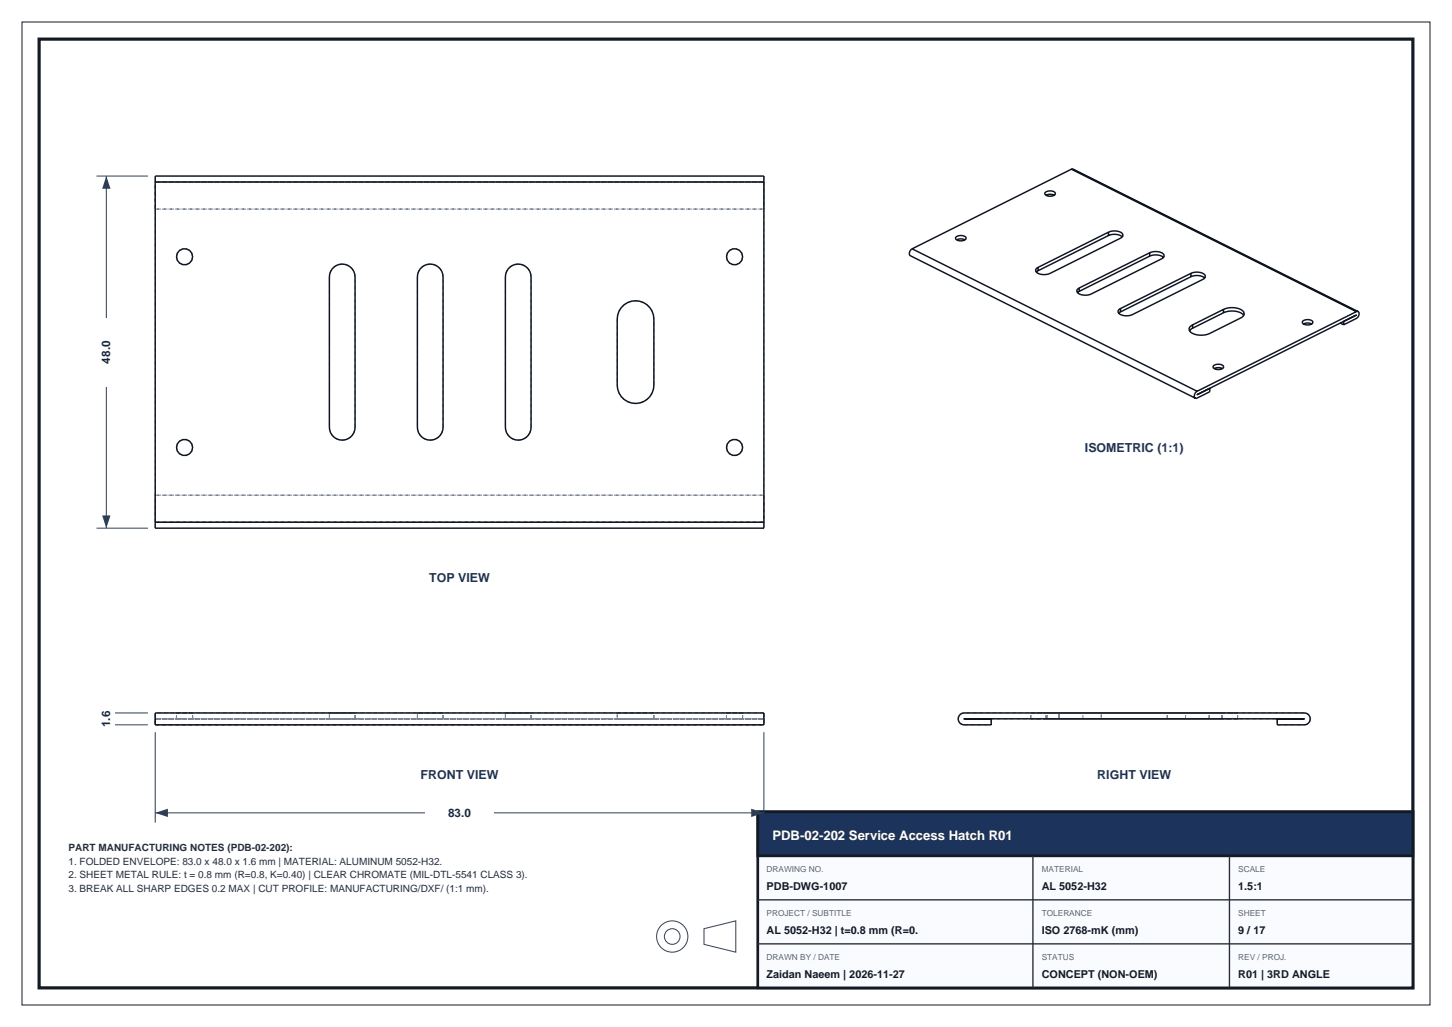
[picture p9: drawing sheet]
<svg xmlns="http://www.w3.org/2000/svg" width="297mm" height="210mm" viewBox="0 0 297 210" stroke-linecap="round" stroke-linejoin="round" font-family="sans-serif">
<path d="M8 8h281v194h-281z" fill="none" stroke="#141a24" stroke-width=".65" stroke-linecap="butt"/>
<path d="M4.5 4.5h288v201h-288z" fill="none" stroke="#141a24" stroke-width=".2"/>
<path d="M155 166h134v36h-134z" fill-rule="evenodd" fill="#fafbfe" stroke="#141a24" stroke-width=".55"/>
<path d="M155 166h134v9h-134z" fill-rule="evenodd" fill="#1c335c" stroke="#141a24" stroke-width=".55"/>
<path d="M211.3 175v27M251.5 175v27M155 193h134M155 184h134" fill="none" stroke="#262e38" stroke-width=".28"/>
<g fill="none" stroke="#404d5c" stroke-width=".22">
<path d="M144 189.9l6.5-1.6v6.4l-6.5-1.6z"/>
<circle cx="137.5" cy="191.5" r="3.2"/>
<circle cx="137.5" cy="191.5" r="1.6"/>
</g>
<g fill="none" stroke="#7a8594" stroke-width=".2" stroke-dasharray=".8 .6" stroke-linecap="butt">
<path d="M31.7 37.2v-1.2M31.7 37.2h124.6M156.3 36v1.2M156.3 37.2v5.5M156.3 37.2v69.6M156.3 37.2h-124.6M31.7 42.7v-5.5M31.7 42.7h124.6M36.1 52.5a1.65 1.65 0 0 0 2.3 1.5 1.65 1.65 0 0 0 .6-2.6 1.65 1.65 0 0 0-2.7 .4l-.2 .7M67.4 56.6v30.8M72.6 56.6a2.62 2.62 0 0 0-2.6-2.6 2.62 2.62 0 0 0-2.6 2.6M85.4 56.6v30.8"/>
<path d="M90.6 56.6a2.63 2.63 0 0 0-2.6-2.6 2.63 2.63 0 0 0-2.6 2.6M103.4 56.6v30.8M108.6 56.6a2.63 2.63 0 0 0-2.6-2.6 2.63 2.63 0 0 0-2.6 2.6M148.6 52.5a1.65 1.65 0 0 0 2.3 1.5 1.65 1.65 0 0 0 .6-2.6 1.65 1.65 0 0 0-2.7 .4l-.2 .7M156.3 42.7v-5.5M156.3 42.7h-124.6M126.2 78.8a3.8 3.8 0 0 0 3.8 3.7 3.8 3.8 0 0 0 3.8-3.7M126.2 65.2v13.6M133.8 78.8v-13.6M133.8 65.2a3.8 3.8 0 0 0-3.8-3.7 3.8 3.8 0 0 0-3.8 3.7M36.1 91.5a1.65 1.65 0 0 0 2.3 1.5 1.65 1.65 0 0 0 .6-2.6 1.65 1.65 0 0 0-2.7 .4l-.2 .7M67.4 87.4a2.62 2.62 0 0 0 2.6 2.6 2.62 2.62 0 0 0 2.6-2.6"/>
<path d="M72.6 87.4v-30.8M85.4 87.4a2.63 2.63 0 0 0 2.6 2.6 2.63 2.63 0 0 0 2.6-2.6M90.6 87.4v-30.8M103.4 87.4a2.63 2.63 0 0 0 2.6 2.6 2.63 2.63 0 0 0 2.6-2.6M108.6 87.4v-30.8M148.6 91.5a1.65 1.65 0 0 0 2.3 1.5 1.65 1.65 0 0 0 .6-2.6 1.65 1.65 0 0 0-2.7 .4l-.2 .7M31.7 108v-1.2M31.7 101.2v5.6M31.7 106.8v-5.6M31.7 101.2h124.6M31.7 106.8v-69.6M31.7 106.8h124.6"/>
<path d="M156.3 106.8v1.2M156.3 101.2v5.6M156.3 101.2h-124.6M156.3 106.8h-124.6M31.7 148.2h124.6M31.7 148.2v-2.4M31.7 147h124.6M31.7 147v1.2M31.7 145.8v1.2M31.7 148.2v-1.2M31.7 147v-1.2M36.1 147v-1.2"/>
<path d="M36.1 145.8h3.3M36.1 147h3.3M39.4 145.8h-3.3M39.4 147h-3.3M39.4 147v-1.2M67.4 145.8v1.2M67.4 147h5.2M67.4 147v-1.2M67.4 145.8h5.2M72.6 147v-1.2M72.6 145.8h-5.2M72.6 147h-5.2"/>
<path d="M85.4 145.8v1.2M85.4 147h5.2M85.4 147v-1.2M85.4 145.8h5.2M90.6 147v-1.2M90.6 145.8h-5.2M90.6 147h-5.2M103.4 145.8v1.2M103.4 147h5.2M103.4 147v-1.2M103.4 145.8h5.2M108.6 147v-1.2"/>
<path d="M108.6 145.8h-5.2M108.6 147h-5.2M126.2 145.8v1.2M126.2 147h7.6M126.2 147v-1.2M126.2 145.8h7.6M133.8 147v-1.2M133.8 145.8h-7.6M133.8 147h-7.6M148.6 147v-1.2M148.6 145.8h3.3M148.6 147h3.3"/>
<path d="M151.9 145.8h-3.3M151.9 147h-3.3M151.9 147v-1.2M156.3 145.8h-124.6M156.3 145.8v2.4M156.3 148.2v-1.2M156.3 147v1.2M156.3 147h-124.6M156.3 147v-1.2M156.3 148.2h-124.6M156.3 145.8v1.2M197.2 145.8a1.22 1.22 0 0 0-1.2 1.2 1.22 1.22 0 0 0 1.2 1.2"/>
<path d="M197.2 148.2h5.6M197.2 147h69.6M202.8 147h-5.6M202.8 147v1.2M210.8 145.8h1.7M210.8 147h3.4M210.8 147v-1.2M212.5 145.8h1.7M212.5 147h-1.7M214 147h2.6M214 145.8h2.6M214 147v-1.2"/>
<path d="M214.2 145.8h-3.4M214.2 147h-1.7M214.2 147v-1.2M216.6 147h30.8M216.6 147h-2.6M216.6 145.8h-2.6M216.6 145.8h30.8M216.6 147v-1.2M216.6 145.8v1.2M221.5 147h3.7M221.5 145.8h3.7M221.5 147v-1.2"/>
<path d="M225.2 147h13.6M225.2 147h-3.7M225.2 145.8h-3.7M225.2 145.8h13.6M225.2 147v-1.2M225.2 145.8v1.2M238.8 145.8h-13.6M238.8 147h-13.6M238.8 147h3.7M238.8 145.8h3.7M238.8 147v-1.2M242.5 147h-3.7"/>
<path d="M242.5 145.8h-3.7M242.5 147v-1.2M247.4 145.8h-30.8M247.4 147h-30.8M247.4 147h2.6M247.4 145.8h2.6M247.4 147v-1.2M249.8 145.8h1.7M249.8 147h3.4M249.8 147v-1.2M250 147h-2.6M250 145.8h-2.6"/>
<path d="M250 147v-1.2M251.5 145.8h1.7M251.5 147h-1.7M253.2 145.8h-3.4M253.2 147h-1.7M253.2 147v-1.2M261.3 147h5.5M261.3 148.2h5.5M261.3 147v1.2M266.8 148.2a1.22 1.22 0 0 0 1.2-1.2 1.22 1.22 0 0 0-1.2-1.2M266.8 145.8h-69.6"/>
</g>
<g fill="none" stroke="#0f141f" stroke-width=".3">
<path d="M31.7 37.2v-1.2h124.6v1.2M31.7 37.2v69.6M31.7 37.2h124.6M156.3 37.2v69.6M213.8 39.3a1.52 1.52 0 0 1 2.1 .3 1.34 1.34 0 0 1-2.2-.1zM213.9 39.9h.1a1.9 1.9 0 0 1 1.6 0M219.1 34.6h.4l58.3 29.1M219.1 34.6l-32.5 16.3M219.1 34.6l58.3 29.1M67.9 55a2.62 2.62 0 0 1 3-.9 2.62 2.62 0 0 1 1.7 2.5v30.8a2.62 2.62 0 0 1-2.6 2.6 2.62 2.62 0 0 1-2.6-2.6v-30.8l.2-1.1zM85.9 55a2.62 2.62 0 0 1 3-.9 2.62 2.62 0 0 1 1.7 2.5v30.8a2.63 2.63 0 0 1-2.6 2.6 2.63 2.63 0 0 1-2.6-2.6v-30.8v-.6zM103.9 55a2.62 2.62 0 0 1 3-.9 2.62 2.62 0 0 1 1.7 2.5v30.8a2.63 2.63 0 0 1-2.6 2.6 2.63 2.63 0 0 1-2.6-2.6v-30.8l.2-1.1z"/>
<path d="M186.6 50.9l-.5 .5a.71 .71 0 0 0 .1 .9l58.3 29.1M186.6 50.9l58.3 29.1M195.5 48.5a1.52 1.52 0 0 1 2.1 .2 1.34 1.34 0 0 1-2.2 0zM195.7 49a1.9 1.9 0 0 1 1.7 0M212.3 55.4l-.3 .2M212.3 54.7v.7M220.8 59.6l-.4 .2M220.8 58.9v.7M226.7 47.5l1-.3a1.88 1.88 0 0 1 2 .9l-.1 .3-.4 .3-14.4 7.2-.9 .2a1.88 1.88 0 0 1-2.1-.8l.2-.3 .3-.3M226.7 48.2l1.3-.3a2.27 2.27 0 0 1 1.6 .5M226.7 47.5l-14.4 7.2M226.7 48.2l-14.4 7.2"/>
<path d="M226.7 47.5v.7M235.2 51.7l.9-.3a1.88 1.88 0 0 1 2 .9l-.1 .3-.4 .3-14.4 7.2-.9 .3a1.88 1.88 0 0 1-2-.9l.1-.3 .4-.3M235.2 52.4l1.2-.3a2.27 2.27 0 0 1 1.6 .5M235.2 51.7l-14.4 7.2M235.2 52.4l-14.4 7.2M235.2 51.7v.7M243.6 55.9l.9-.2a1.88 1.88 0 0 1 2.1 .8l-.2 .3-.4 .3-14.4 7.2-.9 .3a1.88 1.88 0 0 1-2-.9l.1-.3 .4-.3M243.6 56.6l1.2-.3a2.27 2.27 0 0 1 1.6 .6M243.6 55.9l-14.4 7.2M243.6 56.6l-14.4 7.2M243.6 55.9v.7M127.7 62.3a3.8 3.8 0 0 1 3.9-.4 3.8 3.8 0 0 1 2.2 3.3v13.6a3.8 3.8 0 0 1-3.8 3.7 3.8 3.8 0 0 1-3.8-3.7v-13.6a3.8 3.8 0 0 1 1.5-2.9z"/>
<path d="M229.2 63.8l-.4 .3M229.2 63.1v.7M243.9 67.1l-.6 .5M243.9 66.4v.7M247.4 79.4h.1M247.5 79.4v.7l-2.7 1.3h-.3M247.5 79.4l-2.6 1.3M248.2 74.8a1.52 1.52 0 0 1 2.1 .2 1.34 1.34 0 0 1-2.2 0zM248.4 75.4v-.1a1.9 1.9 0 0 1 1.7 .1M250.3 63.3a3.8 3.8 0 0 1 4.1 .5v.6l-.5 .5-6.4 3.3a3.8 3.8 0 0 1-4.2-.6v-.6l.6-.6M250.3 64a3.8 3.8 0 0 1 4.1 .5M250.3 63.3l-6.4 3.1"/>
<path d="M250.3 64l-6.4 3.1M250.3 63.3v.7M266.5 65.7a1.52 1.52 0 0 1 2.1 .2 1.34 1.34 0 0 1-2.2 0zM266.6 66.2h.1a1.9 1.9 0 0 1 1.6 0M274.1 66.1l.7 .3M274.8 65.7v.7M277.4 64.4h.1M277.4 64.4l-32.5 16.3M277.4 63.7l-32.5 16.3M277.8 63.7h-.4M277.8 63.7a.96 .96 0 0 1-.4 1.4l-2.6 1.3M244.9 80.7h.1"/>
<path d="M244.9 80l-.5 .5a.71 .71 0 0 0 .1 .9M31.7 106.8v1.2h124.6v-1.2M31.7 106.8h124.6M31.7 145.8h124.6v2.4h-124.6zM196.3 146.2l.4-.3 .5-.1h69.6a1.22 1.22 0 0 1 1.2 1.2 1.22 1.22 0 0 1-1.2 1.2h-5.5v-1.2h5.5h-69.6h5.6v1.2h-5.6a1.21 1.21 0 0 1-1.1-.7 1.21 1.21 0 0 1 .2-1.3z"/>
<circle cx="37.8" cy="52.5" r="1.65"/>
<circle cx="150.2" cy="52.5" r="1.65"/>
<circle cx="37.7" cy="91.5" r="1.65"/>
<circle cx="150.2" cy="91.5" r="1.65"/>
</g>
<path d="M31.7 149.7v18.5M156.3 149.7v18.5M31.7 166.2h124.6" fill="none" stroke="#293d5c" stroke-width=".2"/>
<g fill="#293d5c">
<path d="M31.7 166.2l2.7-.8v1.7z"/>
<path d="M153.6 165.4l2.7 .8-2.7 .9z"/>
</g>
<path d="M87 164.2h14v3.8h-14z" fill-rule="evenodd" fill="#fff"/>
<path d="M19.7 148.2h10.6M19.7 145.8h10.6M21.7 145.8v2.4" fill="none" stroke="#293d5c" stroke-width=".2"/>
<g fill="#293d5c">
<path d="M20.9 145.6h1.7l-.9 2.6z"/>
<path d="M21.7 145.8l.9 2.6h-1.7z"/>
</g>
<path d="M19.8 140h3.7v14h-3.7z" fill-rule="evenodd" fill="#fff"/>
<path d="M19.7 36h10.6M21.7 36v72M19.7 108h10.6" fill="none" stroke="#293d5c" stroke-width=".2"/>
<g fill="#293d5c">
<path d="M20.9 105.4h1.7l-.9 2.6z"/>
<path d="M21.7 36l.9 2.6h-1.7z"/>
</g>
<path d="M19.8 65h3.7v14h-3.7z" fill-rule="evenodd" fill="#fff"/>
<text font-size="2.7" fill="#fff" x="158" y="171.8">PDB-02-202 Service Access Hatch R01</text>
<g font-size="2.5" fill="#1c335c">
<text x="221.9" y="92.5">ISOMETRIC (1:1)</text>
<text x="87.8" y="119">TOP VIEW</text>
<text x="86" y="159.2">FRONT VIEW</text>
<text x="224.4" y="159.2">RIGHT VIEW</text>
</g>
<g font-size="2.4" fill="#1a2942">
<text x="22.5" y="74.3" transform="rotate(-90 22.5 74.3)">48.0</text>
<text x="22.5" y="148.7" transform="rotate(-90 22.5 148.7)">1.6</text>
<text x="91.7" y="167">83.0</text>
</g>
<g font-size="2.2" fill="#141a24">
<text x="156.8" y="182">PDB-DWG-1007</text>
<text x="213.1" y="182">AL 5052-H32</text>
<text x="253.3" y="182">1.5:1</text>
<text x="156.8" y="191">AL 5052-H32 | t=0.8 mm (R=0.</text>
<text x="213.1" y="191">ISO 2768-mK (mm)</text>
<text x="253.3" y="191">9 / 17</text>
<text x="156.8" y="200">Zaidan Naeem | 2026-11-27</text>
<text x="213.1" y="200">CONCEPT (NON-OEM)</text>
<text x="253.3" y="200">R01 | 3RD ANGLE</text>
</g>
<g font-size="2" fill="#242e3d">
<text x="14" y="174">PART MANUFACTURING NOTES (PDB-02-202):</text>
<text x="14" y="176.8">1. FOLDED ENVELOPE: 83.0 x 48.0 x 1.6 mm | MATERIAL: ALUMINUM 5052-H32.</text>
<text x="14" y="179.6">2. SHEET METAL RULE: t = 0.8 mm (R=0.8, K=0.40) | CLEAR CHROMATE (MIL-DTL-5541 CLASS 3).</text>
<text x="14" y="182.4">3. BREAK ALL SHARP EDGES 0.2 MAX | CUT PROFILE: MANUFACTURING/DXF/ (1:1 mm).</text>
</g>
<g font-size="1.7" fill="#59667a">
<text x="156.8" y="178.3">DRAWING NO.</text>
<text x="213.1" y="178.3">MATERIAL</text>
<text x="253.3" y="178.3">SCALE</text>
<text x="156.8" y="187.3">PROJECT / SUBTITLE</text>
<text x="213.1" y="187.3">TOLERANCE</text>
<text x="253.3" y="187.3">SHEET</text>
<text x="156.8" y="196.3">DRAWN BY / DATE</text>
<text x="213.1" y="196.3">STATUS</text>
<text x="253.3" y="196.3">REV / PROJ.</text>
</g>
</svg>
